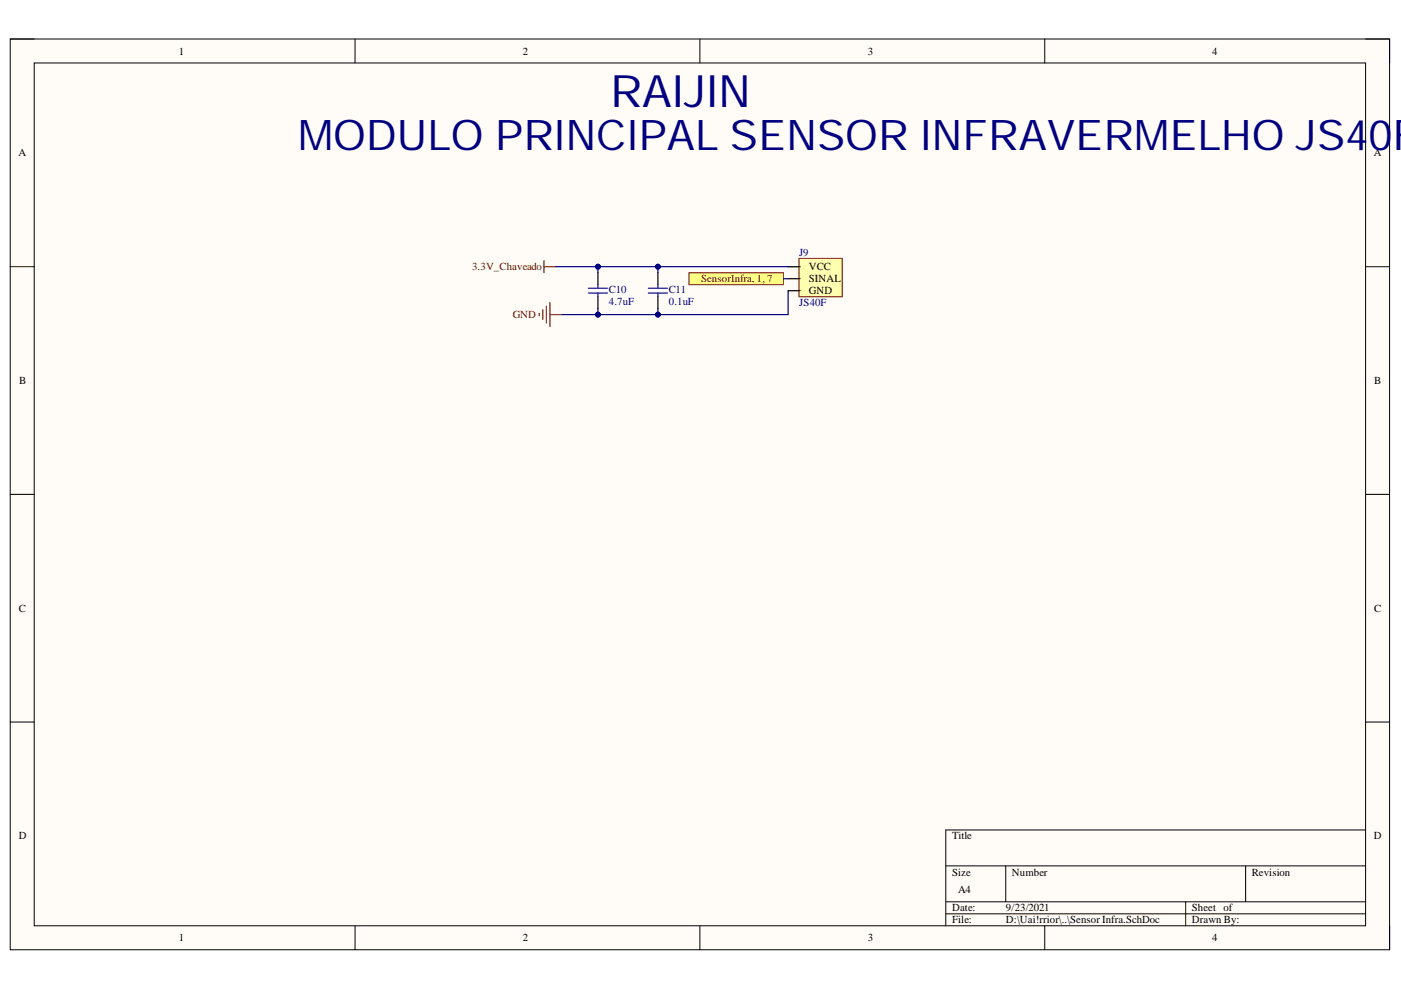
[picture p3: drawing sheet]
<svg xmlns="http://www.w3.org/2000/svg" width="297mm" height="210mm" viewBox="0 0 297 210" stroke-linecap="round" stroke-linejoin="round" font-family="sans-serif">
<path d="M2.2 8.3h292.4v193.1h-292.4z" fill-rule="evenodd" fill="#fffcf8"/>
<path d="M2.2 8.3h292.4v193.1h-292.4z" fill="none" stroke="#000" stroke-width=".21"/>
<path d="M7.3 13.4h282.2v182.9h-282.2z" fill-rule="evenodd" fill="#fffcf8"/>
<g fill="none" stroke="#000" stroke-width=".21">
<path d="M2.2 8.3h5.1M7.3 13.4h282.2v182.9h-282.2zM75.3 8.3v5M148.4 8.3v5M221.5 8.3v5.1M289.5 8.3h5.1v5.1M2.2 56.5h5.1M289.5 56.5h5.1M2.2 104.8h5.1M289.5 104.8h5.1M2.2 153.1h5.1M289.5 153.1h5.1"/>
<path d="M289.5 176h-89v20.3M75.3 196.3v5.1M148.4 196.3v5.1M200.5 183.6h89M200.5 191.2h89M200.5 193.8h89M213.2 183.6v7.6M221.5 196.3v5.1M251.4 191.2v5.1M264.1 183.6v7.6M294.6 196.3v5.1"/>
</g>
<path d="M146.1 57.8h20v2.6h-20z" fill-rule="evenodd" fill="#ffff80"/>
<path d="M146.1 57.8h20v2.6h-20z" fill="none" stroke="#800000" stroke-width=".21"/>
<path d="M169.4 54.8h9.1v8.1h-9.1z" fill-rule="evenodd" fill="#ffffb0"/>
<path d="M169.4 54.8h9.1v8.1h-9.1z" fill="none" stroke="#800000" stroke-width=".21"/>
<path d="M126.8 57.8v2.6M139.5 57.8v2.6M167.1 56.6h2.5M167.1 59.1h2.5M126.8 62.9v2.5M139.5 62.9v2.5M167.1 61.6h2.5" fill="none" stroke="#000" stroke-width=".25"/>
<path d="M115.3 55.3v2.5M115.3 56.5h2.6M114.3 66.4v.6M115.1 65.7v2M115.8 64.9v3.6M116.6 64.2v5M116.6 66.7h2.5" fill="none" stroke="#800000" stroke-width=".25"/>
<path d="M124.7 61.1h4.1M124.7 62.1h4.1M126.8 60.4v.7M126.8 62.1v.8M137.5 61.1h4M137.5 62.1h4M139.5 60.4v.7M139.5 62.1v.8" fill="none" stroke="#00f" stroke-width=".25"/>
<path d="M166.1 59.1h1M139.5 65.4v1.3" fill="none" stroke="#000080" stroke-width=".25"/>
<circle cx="139.5" cy="66.7" r=".51" fill="#000080"/>
<circle cx="139.5" cy="66.7" r=".51" fill="none" stroke="#000080" stroke-width=".21"/>
<path d="M126.8 65.4v1.3" fill="none" stroke="#000080" stroke-width=".25"/>
<circle cx="126.8" cy="66.7" r=".51" fill="#000080"/>
<circle cx="126.8" cy="66.7" r=".51" fill="none" stroke="#000080" stroke-width=".21"/>
<path d="M167.1 61.6v5.1h-48" fill="none" stroke="#000080" stroke-width=".25"/>
<circle cx="126.8" cy="66.7" r=".51" fill="#000080"/>
<circle cx="126.8" cy="66.7" r=".51" fill="none" stroke="#000080" stroke-width=".21"/>
<circle cx="139.5" cy="66.7" r=".51" fill="#000080"/>
<circle cx="139.5" cy="66.7" r=".51" fill="none" stroke="#000080" stroke-width=".21"/>
<path d="M126.8 56.5v1.3" fill="none" stroke="#000080" stroke-width=".25"/>
<circle cx="126.8" cy="56.5" r=".51" fill="#000080"/>
<circle cx="126.8" cy="56.5" r=".51" fill="none" stroke="#000080" stroke-width=".21"/>
<path d="M139.5 56.5v1.3" fill="none" stroke="#000080" stroke-width=".25"/>
<circle cx="139.5" cy="56.5" r=".51" fill="#000080"/>
<circle cx="139.5" cy="56.5" r=".51" fill="none" stroke="#000080" stroke-width=".21"/>
<path d="M117.9 56.5l49.2 .1" fill="none" stroke="#000080" stroke-width=".25"/>
<circle cx="126.8" cy="56.5" r=".51" fill="#000080"/>
<circle cx="126.8" cy="56.5" r=".51" fill="none" stroke="#000080" stroke-width=".21"/>
<circle cx="139.5" cy="56.5" r=".51" fill="#000080"/>
<circle cx="139.5" cy="56.5" r=".51" fill="none" stroke="#000080" stroke-width=".21"/>
<text font-size="9.5" fill="#000080" x="129.4" y="22.7">RAIJIN</text>
<text font-size="9" fill="#000080" x="63.2" y="31.8">MODULO PRINCIPAL SENSOR INFRAVERMELHO JS40F</text>
<g font-size="2.3">
<text x="37.9" y="11.6">1</text>
<text x="110.8" y="11.6">2</text>
<text x="184" y="11.6">3</text>
<text x="257" y="11.6">4</text>
<text x="3.9" y="33.1">A</text>
<text x="291.3" y="33.1">A</text>
<text x="171.5" y="57.3">VCC</text>
<text x="171.5" y="59.8">SINAL</text>
<text x="171.5" y="62.4">GND</text>
<text x="4.1" y="81.4">B</text>
<text x="291.4" y="81.4">B</text>
<text x="4" y="129.7">C</text>
<text x="291.4" y="129.7">C</text>
<text x="4" y="177.9">D</text>
<text x="201.9" y="177.9">Title</text>
<text x="291.3" y="177.9">D</text>
<text x="201.9" y="185.6">Size</text>
<text x="214.5" y="185.6">Number</text>
<text x="265.4" y="185.6">Revision</text>
<text x="203.1" y="189.4">A4</text>
<text x="201.9" y="193.2">Date:</text>
<text x="201.9" y="195.8">File:</text>
<text x="213.3" y="193.2">9/23/2021</text>
<text x="213.3" y="195.8">D:\Uai!rrior\..\Sensor Infra.SchDoc</text>
<text x="252.7" y="193.2">Sheet of</text>
<text x="252.7" y="195.8">Drawn By:</text>
<text x="37.9" y="199.6">1</text>
<text x="110.8" y="199.6">2</text>
<text x="184" y="199.6">3</text>
<text x="257" y="199.6">4</text>
</g>
<g font-size="2.3" fill="#800000">
<text x="100.1" y="57.3">3.3V_Chaveado</text>
<text x="148.6" y="59.8">SensorInfra, 1, 7</text>
<text x="108.7" y="67.5">GND</text>
</g>
<g font-size="2.3" fill="#000080">
<text x="169.5" y="54.3">J9</text>
<text x="129.1" y="62.1">C10</text>
<text x="129.1" y="64.7">4.7uF</text>
<text x="141.8" y="62.1">C11</text>
<text x="141.8" y="64.7">0.1uF</text>
<text x="169.5" y="64.9">JS40F</text>
</g>
</svg>
